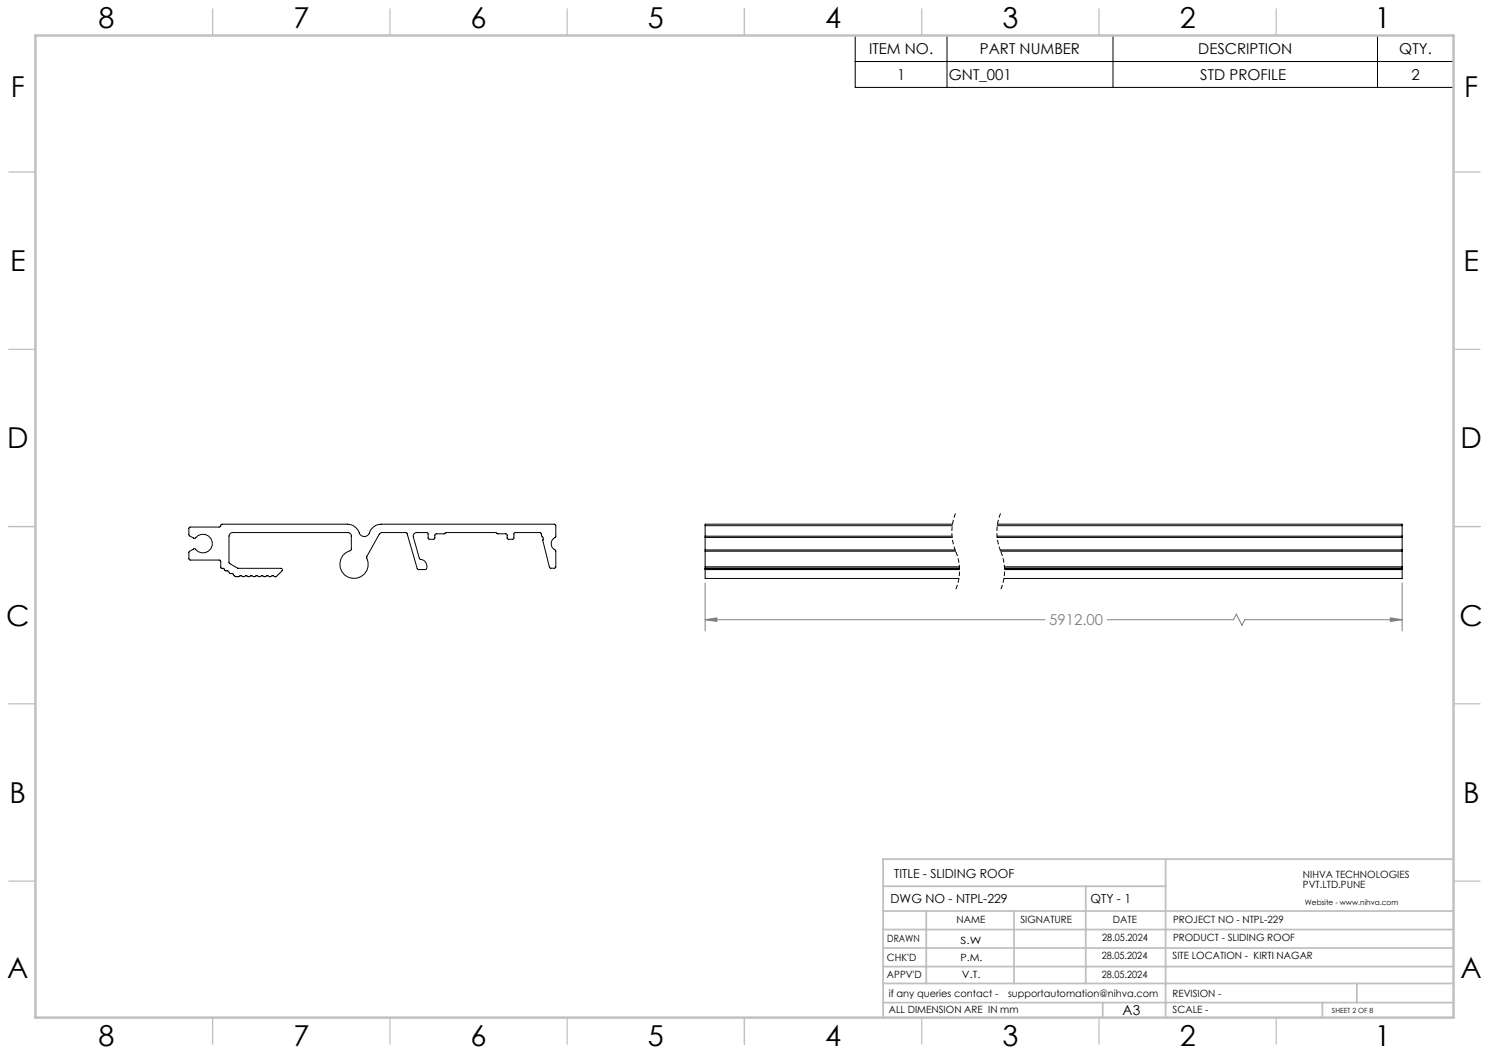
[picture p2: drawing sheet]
<svg xmlns="http://www.w3.org/2000/svg" width="420mm" height="297mm" viewBox="0 0 420 297" stroke-linecap="round" stroke-linejoin="round" font-family="sans-serif">
<path d="M269.6 144.7a14.1 14.1 0 0 0 0 10.8M269.6 155.5a14.1 14.1 0 0 1 0 10.8M282.3 144.7a14.1 14.1 0 0 0 0 10.8M282.3 155.5a14.1 14.1 0 0 1 0 10.8" fill="none" stroke="#000" stroke-width=".28" stroke-dasharray="1.3 .6" stroke-dashoffset="-.2" stroke-linecap="butt"/>
<path d="M198.9 174.8l3.3-.5v1zM198.9 164.4v13.6M198.9 174.8h95.8M312.3 174.8h35.6l.8-1.6 1.6 3.2 .8-1.6h44.4M392.2 174.3l3.3 .5-3.3 .5zM395.5 164.4v13.6" fill="none" stroke="#808080" stroke-width=".28"/>
<path d="M241.2 10h168.8v14.7h-168.8zM241.2 17.4h168.8M267.1 10v14.7M313.9 10v14.7M388.5 10v14.7" fill="none" stroke="#000" stroke-width=".28"/>
<g fill="none" stroke="#c0c0c0" stroke-width=".35">
<path d="M60 2.5v7.5M110 2.5v7.5M160 2.5v7.5M210 2.5v7.5M260 2.5v7.5M310 2.5v7.5M360 2.5v7.5M2.5 48.5h7.5M410 48.5h7.5M2.5 98.5h7.5M410 98.5h7.5M2.5 148.5h7.5"/>
<path d="M410 148.5h7.5M2.5 198.5h7.5M410 198.5h7.5M2.5 248.5h7.5M410 248.5h7.5M60 287v7.5M110 287v7.5M160 287v7.5M210 287v7.5M260 287v7.5M310 287v7.5M360 287v7.5"/>
</g>
<g fill="none" stroke="#c0c0c0" stroke-width=".5">
<path d="M249.1 257h160.9M249.1 250h79.7M261.3 257v20.4M286 257v20.4M306.2 250v27.4M328.8 242.3v44.7M410 242.3h-160.9v44.7M249.1 272.6h160.9M249.1 267.4h160.9M249.1 262.2h160.9M249.1 277.4h160.9M382.7 277.4v5.4"/>
<path d="M249.1 282.8h160.9M311 282.8v4.2M373 282.8v4.2"/>
</g>
<path d="M10 10h400v277h-400z" fill="none" stroke="#c0c0c0" stroke-width=".7"/>
<path d="M198.9 174.8l3.3-.5v1zM392.2 174.3l3.3 .5-3.3 .5z" fill="#808080"/>
<g fill="none" stroke="#000" stroke-width=".28">
<path d="M53.4 148.8l8.5-.1 .8-.9h35.3a3.8 3.8 0 0 1 3.5 2.9 1.61 1.61 0 0 0 1.8 .5 1.61 1.61 0 0 0 1.1-1.4l.7-.9 .8-.7 1.6-.4h48.9l.4 .5-.1 3.1a2.17 2.17 0 0 0-1.2 2 2.17 2.17 0 0 0 1.2 2v4.6l-.3 .3-1.2-.1-2.1-7.9a.79 .79 0 0 0-.3-1.1l-.2-.7-.3-.3h-7l-.3 .3-.1 1.5-1.5 .1-.3-.3-.2-1.1-2.5-.1-.5-.4h-14.1l-.5 .4h-2.3l-.3 .3-.1 1.1-1.5 .1-.3-.3-.2-1.5-3.1-.1a.96 .96 0 0 0-.9 1.3l1.8 6.2a1.9 1.9 0 0 1 1.7 .9 1.9 1.9 0 0 1-.1 2.1h-2.1l-.2-.3-2.9-9.9-.3-.3-7 .1-.5 .4-3.6 6.4a4 4 0 0 1-1.9 5.7 4 4 0 0 1-5.5-2.5 4 4 0 0 1 3-5.2l.1-4.1-.3-.5-.7-.3h-32.5a1.02 1.02 0 0 0-1 1v7.4l.2 .4 2.3 1.3h12.2a.42 .42 0 0 1 .3 .3 .42 .42 0 0 1 0 .4l-1.8 1.7-.9-.4-.6 .4-.9-.4-.6 .4-.9-.4-.6 .4-.9-.4-.6 .4-.9-.4-.6 .4-.9-.4-.6 .4-.9-.4-.6 .4h-.8l-.8-.9-.8-.1-.6-.7h-.7l-.5-.6-.8-.2v-1.9l-.4-.3-8.5-.1-.1-.2v-2.1l1.7-.8a2.69 2.69 0 0 0 4 .4 2.69 2.69 0 0 0-.1-4 2.69 2.69 0 0 0-4 .6l-1.6-.8zM198.9 155.1v.4M198.9 159.9v.4M198.9 151.2v.4M198.9 151.6v3.5M198.9 155.1h70.5M198.9 155.5h70.7M198.9 159.9h71.7M198.9 151.2h69.6M198.9 151.6h69.7M198.9 148.3h69.7M198.9 148.3v2.9"/>
<path d="M198.9 155.5v4.4M268.6 147.8h-69.7v.5M281.2 151.2h114.3M281.3 151.6h114.2M281.3 148.3h114.2M281.3 147.8h114.2v.5M282.1 155.1h113.4M282.3 155.5h113.2M283.3 159.9h112.2M395.5 155.1v.4M395.5 159.9v.4M395.5 151.2v.4"/>
<path d="M395.5 151.6v3.5M395.5 148.3v2.9M395.5 155.5v4.4M198.9 160.4v.3M198.9 160.7v2.5h71.6M198.9 160.3h71.7M198.9 160.7h71.8M198.9 160.4h71.7M198.9 160.3v.1M283.3 160.3h112.2M283.3 160.4h112.2M283.4 160.7h112.1"/>
<path d="M395.5 160.4v.3M395.5 160.7v2.5h-112.3M395.5 160.3v.1"/>
</g>
<g font-size="8.1">
<text x="27.8" y="8">8</text>
<text x="82.8" y="8">7</text>
<text x="132.8" y="8">6</text>
<text x="182.8" y="8">5</text>
<text x="232.8" y="8">4</text>
<text x="282.8" y="8">3</text>
<text x="332.8" y="8">2</text>
<text x="387.8" y="8">1</text>
<text x="3" y="27.2">F</text>
<text x="413" y="27.2">F</text>
<text x="2.8" y="76.5">E</text>
<text x="412.8" y="76.5">E</text>
<text x="2" y="126.5">D</text>
<text x="412" y="126.5">D</text>
<text x="1.7" y="176.5">C</text>
<text x="411.7" y="176.5">C</text>
<text x="2.7" y="226.5">B</text>
<text x="412.7" y="226.5">B</text>
<text x="2" y="275.7">A</text>
<text x="412" y="275.7">A</text>
<text x="27.8" y="295">8</text>
<text x="82.8" y="295">7</text>
<text x="132.8" y="295">6</text>
<text x="182.8" y="295">5</text>
<text x="232.8" y="295">4</text>
<text x="282.8" y="295">3</text>
<text x="332.8" y="295">2</text>
<text x="387.8" y="295">1</text>
</g>
<g font-size="4.2">
<text x="245.1" y="15.2">ITEM NO.</text>
<text x="276.4" y="15.2">PART NUMBER</text>
<text x="338" y="15.2">DESCRIPTION</text>
<text x="394.7" y="15.2">QTY.</text>
<text x="253" y="22.5">1</text>
<text x="267.6" y="22.5">GNT_001</text>
<text x="338.6" y="22.5">STD PROFILE</text>
<text x="398.1" y="22.5">2</text>
</g>
<text font-size="4.2" fill="#808080" x="295.9" y="176.4">5912.00</text>
<text font-size="3.9" x="316.7" y="286.4">A3</text>
<g font-size="3.5">
<text x="252.2" y="247.7">TITLE - SLIDING ROOF</text>
<text x="251.2" y="254.8">DWG NO - NTPL-229</text>
<text x="307.6" y="254.8">QTY - 1</text>
</g>
<g font-size="2.8">
<text x="367.5" y="247.7">NIHVA TECHNOLOGIES</text>
<text x="367.5" y="250.5">PVT.LTD.PUNE</text>
<text x="269.8" y="260.4">NAME</text>
<text x="287.8" y="260.4">SIGNATURE</text>
<text x="313.9" y="260.5">DATE</text>
<text x="330.9" y="260.5">PROJECT NO - NTPL-229</text>
<text x="250.3" y="265.7">DRAWN</text>
<text x="270.9" y="266.1">S.W</text>
<text x="310.9" y="265.5">28.05.2024</text>
<text x="330.9" y="265.5">PRODUCT - SLIDING ROOF</text>
<text x="250.2" y="271.1">CHK'D</text>
<text x="250.2" y="275.8">APPV'D</text>
<text x="270.9" y="271.1">P.M.</text>
<text x="271.3" y="275.8">V.T.</text>
<text x="310.8" y="270.6">28.05.2024</text>
<text x="310.8" y="275.8">28.05.2024</text>
<text x="330.7" y="270.6">SITE LOCATION - KIRTI NAGAR</text>
<text x="250.7" y="281.1">if any queries contact -</text>
<text x="284.3" y="281.1">supportautomation@nihva.com</text>
<text x="330.7" y="281.1">REVISION -</text>
<text x="250.7" y="285.6">ALL DIMENSION ARE IN mm</text>
<text x="330.7" y="285.6">SCALE -</text>
</g>
<text font-size="2.1" x="368.1" y="255.1">Website - www.nihva.com</text>
<text font-size="2" x="375.7" y="285.6">SHEET 2 OF 8</text>
</svg>
